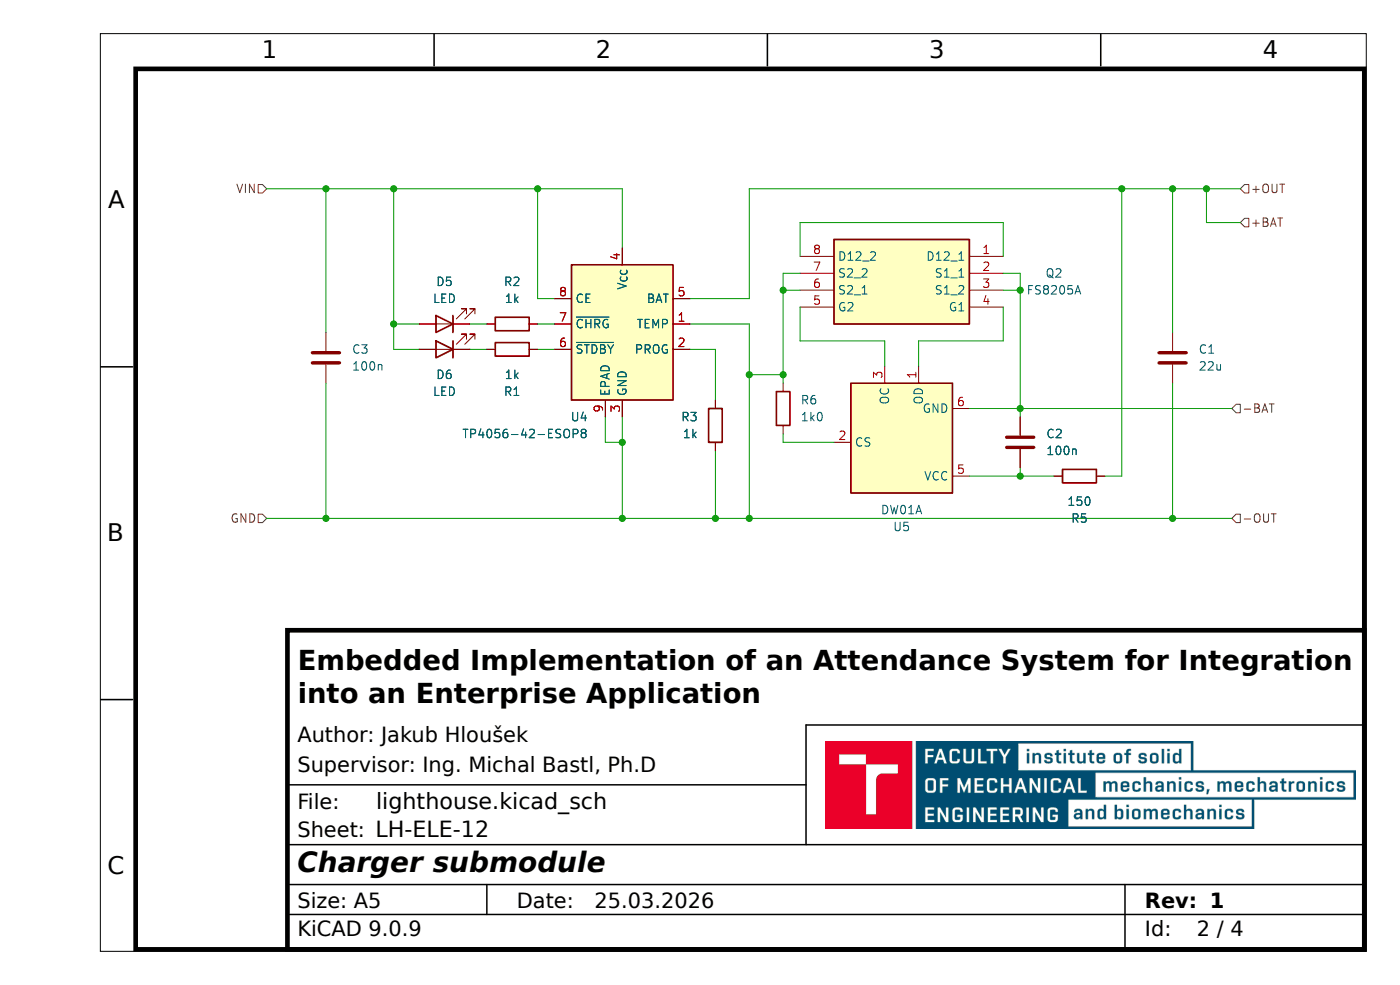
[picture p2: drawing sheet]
(kicad_sch
 (version 20250114)
 (generator "eeschema")
 (generator_version "9.0")
 (paper "A5")
 (title_block
  (title "Charger submodule")
  (date "2026-03-25")
  (rev "1")
  (company "Brno University of Technology")
  (comment 1 "Embedded Implementation of an Attendance System for Integration")
  (comment 2 "into an Enterprise Application")
  (comment 3 "Author: Jakub Hloušek")
  (comment 4 "Supervisor: Ing. Michal Bastl, Ph.D")
  (comment 5 "LH-ELE-11"))
 (lib_symbols
  (symbol "Battery_Management:DW01A" (exclude_from_sim no) (in_bom yes) (on_board yes)
   (property "Reference" "U5" (at 0 10.16 0) (effects (font (size 1.27 1.27))))
   (property "Value" "DW01A" (at 0 7.62 0) (effects (font (size 1.27 1.27))))
   (property "Footprint" "Package_TO_SOT_SMD:SOT-23-6" (at 0 0 0) (effects (font (size 1.27 1.27)) (hide yes)))
   (property "Datasheet" "https://hmsemi.com/downfile/DW01A.PDF" (at 0 0 0) (effects (font (size 1.27 1.27)) (hide yes)))
   (property "Description" "Overcharge, overcurrent and overdischarge protection IC for single cell lithium-ion/polymer battery" (at 0.254 1.524 0) (effects (font (size 1.27 1.27)) (hide yes)))
   (symbol "DW01A_0_1"
    (pin power_in line (at -10.16 2.54 0) (length 2.54) (name "VCC" (effects (font (size 1.27 1.27)))) (number "5" (effects (font (size 1.27 1.27)))))
    (pin power_in line (at -10.16 -7.62 0) (length 2.54) (name "GND" (effects (font (size 1.27 1.27)))) (number "6" (effects (font (size 1.27 1.27)))))
    (pin output line (at -2.54 -13.97 90) (length 2.54) (name "OD" (effects (font (size 1.27 1.27)))) (number "1" (effects (font (size 1.27 1.27)))))
    (pin output line (at 2.54 -13.97 90) (length 2.54) (name "OC" (effects (font (size 1.27 1.27)))) (number "3" (effects (font (size 1.27 1.27)))))
    (pin input line (at 10.16 -2.54 180) (length 2.54) (name "CS" (effects (font (size 1.27 1.27)))) (number "2" (effects (font (size 1.27 1.27))))))
   (symbol "DW01A_1_1"
    (rectangle (start -7.62 5.08) (end 7.62 -11.43) (stroke (width 0.254) (type default)) (fill (type background)))
    (pin no_connect line (at 10.16 2.54 180) (length 2.54) (hide yes) (name "TD" (effects (font (size 1.27 1.27)))) (number "4" (effects (font (size 1.27 1.27))))))
   (embedded_fonts no))
  (symbol "Battery_Management:TP4056-42-ESOP8" (exclude_from_sim no) (in_bom yes) (on_board yes)
   (property "Reference" "U4" (at 2.1433 15.24 0) (effects (font (size 1.27 1.27)) (justify left)))
   (property "Value" "TP4056-42-ESOP8" (at 2.1433 12.7 0) (effects (font (size 1.27 1.27)) (justify left)))
   (property "Footprint" "Package_SO:SOIC-8-1EP_3.9x4.9mm_P1.27mm_EP2.41x3.3mm_ThermalVias" (at 0.508 -22.86 0) (effects (font (size 1.27 1.27)) (hide yes)))
   (property "Datasheet" "https://www.lcsc.com/datasheet/lcsc_datasheet_2410121619_TOPPOWER-Nanjing-Extension-Microelectronics-TP4056-42-ESOP8_C16581.pdf" (at 0 -25.4 0) (effects (font (size 1.27 1.27)) (hide yes)))
   (property "Description" "1A Standalone Linear Li-ion/LiPo single-cell battery charger, 4.2V ±1% charge voltage, VCC = 4.0..8.0V, SOIC-8 (SOP-8)" (at 0.508 -20.32 0) (effects (font (size 1.27 1.27)) (hide yes)))
   (symbol "TP4056-42-ESOP8_1_0"
    (pin input line (at -10.16 5.08 0) (length 2.54) (name "CE" (effects (font (size 1.27 1.27)))) (number "8" (effects (font (size 1.27 1.27)))))
    (pin open_collector line (at -10.16 1.27 0) (length 2.54) (name "~{CHRG}" (effects (font (size 1.27 1.27)))) (number "7" (effects (font (size 1.27 1.27)))))
    (pin open_collector line (at -10.16 -2.54 0) (length 2.54) (name "~{STDBY}" (effects (font (size 1.27 1.27)))) (number "6" (effects (font (size 1.27 1.27)))))
    (pin passive line (at -2.54 -12.7 90) (length 2.54) (name "EPAD" (effects (font (size 1.27 1.27)))) (number "9" (effects (font (size 1.27 1.27)))))
    (pin power_in line (at 0 12.7 270) (length 2.54) (name "V_{CC}" (effects (font (size 1.27 1.27)))) (number "4" (effects (font (size 1.27 1.27)))))
    (pin power_in line (at 0 -12.7 90) (length 2.54) (name "GND" (effects (font (size 1.27 1.27)))) (number "3" (effects (font (size 1.27 1.27)))))
    (pin power_out line (at 10.16 5.08 180) (length 2.54) (name "BAT" (effects (font (size 1.27 1.27)))) (number "5" (effects (font (size 1.27 1.27)))))
    (pin input line (at 10.16 1.27 180) (length 2.54) (name "TEMP" (effects (font (size 1.27 1.27)))) (number "1" (effects (font (size 1.27 1.27)))))
    (pin passive line (at 10.16 -2.54 180) (length 2.54) (name "PROG" (effects (font (size 1.27 1.27)))) (number "2" (effects (font (size 1.27 1.27))))))
   (symbol "TP4056-42-ESOP8_1_1"
    (rectangle (start -7.62 10.16) (end 7.62 -10.16) (stroke (width 0.254) (type default)) (fill (type background))))
   (embedded_fonts no))
  (symbol "Device:C"
   (pin_numbers (hide yes))
   (pin_names
    (offset 0.254)) (exclude_from_sim no) (in_bom yes) (on_board yes)
   (property "Reference" "C" (at 0.635 2.54 0) (effects (font (size 1.27 1.27)) (justify left)))
   (property "Value" "C" (at 0.635 -2.54 0) (effects (font (size 1.27 1.27)) (justify left)))
   (property "Footprint" "" (at 0.9652 -3.81 0) (effects (font (size 1.27 1.27)) (hide yes)))
   (property "Datasheet" "~" (at 0 0 0) (effects (font (size 1.27 1.27)) (hide yes)))
   (property "Description" "Unpolarized capacitor" (at 0 0 0) (effects (font (size 1.27 1.27)) (hide yes)))
   (symbol "C_0_1"
    (polyline (pts (xy -2.032 0.762) (xy 2.032 0.762)) (stroke (width 0.508) (type default)) (fill (type none)))
    (polyline (pts (xy -2.032 -0.762) (xy 2.032 -0.762)) (stroke (width 0.508) (type default)) (fill (type none))))
   (symbol "C_1_1"
    (pin passive line (at 0 3.81 270) (length 2.794) (name "~" (effects (font (size 1.27 1.27)))) (number "1" (effects (font (size 1.27 1.27)))))
    (pin passive line (at 0 -3.81 90) (length 2.794) (name "~" (effects (font (size 1.27 1.27)))) (number "2" (effects (font (size 1.27 1.27))))))
   (embedded_fonts no))
  (symbol "Device:LED"
   (pin_numbers (hide yes))
   (pin_names
    (offset 1.016) (hide yes)) (exclude_from_sim no) (in_bom yes) (on_board yes)
   (property "Reference" "D" (at 0 2.54 0) (effects (font (size 1.27 1.27))))
   (property "Value" "LED" (at 0 -2.54 0) (effects (font (size 1.27 1.27))))
   (property "Footprint" "" (at 0 0 0) (effects (font (size 1.27 1.27)) (hide yes)))
   (property "Datasheet" "~" (at 0 0 0) (effects (font (size 1.27 1.27)) (hide yes)))
   (property "Description" "Light emitting diode" (at 0 0 0) (effects (font (size 1.27 1.27)) (hide yes)))
   (property "Sim.Pins" "1=K 2=A" (at 0 0 0) (effects (font (size 1.27 1.27)) (hide yes)))
   (symbol "LED_0_1"
    (polyline (pts (xy -3.048 -0.762) (xy -4.572 -2.286) (xy -3.81 -2.286) (xy -4.572 -2.286) (xy -4.572 -1.524)) (stroke (width 0) (type default)) (fill (type none)))
    (polyline (pts (xy -1.778 -0.762) (xy -3.302 -2.286) (xy -2.54 -2.286) (xy -3.302 -2.286) (xy -3.302 -1.524)) (stroke (width 0) (type default)) (fill (type none)))
    (polyline (pts (xy -1.27 0) (xy 1.27 0)) (stroke (width 0) (type default)) (fill (type none)))
    (polyline (pts (xy -1.27 -1.27) (xy -1.27 1.27)) (stroke (width 0.254) (type default)) (fill (type none)))
    (polyline (pts (xy 1.27 -1.27) (xy 1.27 1.27) (xy -1.27 0) (xy 1.27 -1.27)) (stroke (width 0.254) (type default)) (fill (type none))))
   (symbol "LED_1_1"
    (pin passive line (at -3.81 0 0) (length 2.54) (name "K" (effects (font (size 1.27 1.27)))) (number "1" (effects (font (size 1.27 1.27)))))
    (pin passive line (at 3.81 0 180) (length 2.54) (name "A" (effects (font (size 1.27 1.27)))) (number "2" (effects (font (size 1.27 1.27))))))
   (embedded_fonts no))
  (symbol "Device:R"
   (pin_numbers (hide yes))
   (pin_names
    (offset 0)) (exclude_from_sim no) (in_bom yes) (on_board yes)
   (property "Reference" "R" (at 2.032 0 90) (effects (font (size 1.27 1.27))))
   (property "Value" "R" (at 0 0 90) (effects (font (size 1.27 1.27))))
   (property "Footprint" "" (at -1.778 0 90) (effects (font (size 1.27 1.27)) (hide yes)))
   (property "Datasheet" "~" (at 0 0 0) (effects (font (size 1.27 1.27)) (hide yes)))
   (property "Description" "Resistor" (at 0 0 0) (effects (font (size 1.27 1.27)) (hide yes)))
   (symbol "R_0_1"
    (rectangle (start -1.016 -2.54) (end 1.016 2.54) (stroke (width 0.254) (type default)) (fill (type none))))
   (symbol "R_1_1"
    (pin passive line (at 0 3.81 270) (length 1.27) (name "~" (effects (font (size 1.27 1.27)))) (number "1" (effects (font (size 1.27 1.27)))))
    (pin passive line (at 0 -3.81 90) (length 1.27) (name "~" (effects (font (size 1.27 1.27)))) (number "2" (effects (font (size 1.27 1.27))))))
   (embedded_fonts no))
  (symbol "FS8205A:FS8205A" (exclude_from_sim no) (in_bom yes) (on_board yes)
   (property "Reference" "Q" (at 26.67 7.62 0) (effects (font (size 1.27 1.27)) (justify left top)))
   (property "Value" "FS8205A" (at 26.67 5.08 0) (effects (font (size 1.27 1.27)) (justify left top)))
   (property "Footprint" "SOP65P640X120-8N" (at 26.67 -94.92 0) (effects (font (size 1.27 1.27)) (justify left top) (hide yes)))
   (property "Datasheet" "http://www.ic-fortune.com/upload/Download/FS8205A-DS-12_EN.pdf" (at 26.67 -194.92 0) (effects (font (size 1.27 1.27)) (justify left top) (hide yes)))
   (property "Description" "dual n-channel enhancement mode power MOFSET" (at 0 0 0) (effects (font (size 1.27 1.27)) (hide yes)))
   (property "Height" "1.2" (at 26.67 -394.92 0) (effects (font (size 1.27 1.27)) (justify left top) (hide yes)))
   (property "Manufacturer_Name" "SII Semiconductor" (at 26.67 -494.92 0) (effects (font (size 1.27 1.27)) (justify left top) (hide yes)))
   (property "Manufacturer_Part_Number" "FS8205A" (at 26.67 -594.92 0) (effects (font (size 1.27 1.27)) (justify left top) (hide yes)))
   (property "Mouser Part Number" "" (at 26.67 -694.92 0) (effects (font (size 1.27 1.27)) (justify left top) (hide yes)))
   (property "Mouser Price/Stock" "" (at 26.67 -794.92 0) (effects (font (size 1.27 1.27)) (justify left top) (hide yes)))
   (property "Arrow Part Number" "" (at 26.67 -894.92 0) (effects (font (size 1.27 1.27)) (justify left top) (hide yes)))
   (property "Arrow Price/Stock" "" (at 26.67 -994.92 0) (effects (font (size 1.27 1.27)) (justify left top) (hide yes)))
   (symbol "FS8205A_1_1"
    (rectangle (start 5.08 2.54) (end 25.4 -10.16) (stroke (width 0.254) (type default)) (fill (type background)))
    (pin passive line (at 0 0 0) (length 5.08) (name "D12_1" (effects (font (size 1.27 1.27)))) (number "1" (effects (font (size 1.27 1.27)))))
    (pin passive line (at 0 -2.54 0) (length 5.08) (name "S1_1" (effects (font (size 1.27 1.27)))) (number "2" (effects (font (size 1.27 1.27)))))
    (pin passive line (at 0 -5.08 0) (length 5.08) (name "S1_2" (effects (font (size 1.27 1.27)))) (number "3" (effects (font (size 1.27 1.27)))))
    (pin passive line (at 0 -7.62 0) (length 5.08) (name "G1" (effects (font (size 1.27 1.27)))) (number "4" (effects (font (size 1.27 1.27)))))
    (pin passive line (at 30.48 0 180) (length 5.08) (name "D12_2" (effects (font (size 1.27 1.27)))) (number "8" (effects (font (size 1.27 1.27)))))
    (pin passive line (at 30.48 -2.54 180) (length 5.08) (name "S2_2" (effects (font (size 1.27 1.27)))) (number "7" (effects (font (size 1.27 1.27)))))
    (pin passive line (at 30.48 -5.08 180) (length 5.08) (name "S2_1" (effects (font (size 1.27 1.27)))) (number "6" (effects (font (size 1.27 1.27)))))
    (pin passive line (at 30.48 -7.62 180) (length 5.08) (name "G2" (effects (font (size 1.27 1.27)))) (number "5" (effects (font (size 1.27 1.27))))))
   (embedded_fonts no)))
 (junction
  (at 166.37 36.83)
  (diameter 0)
  (color 0 0 0 0))
 (junction
  (at 107.95 52.07)
  (diameter 0)
  (color 0 0 0 0))
 (junction
  (at 102.87 64.77)
  (diameter 0)
  (color 0 0 0 0))
 (junction
  (at 71.12 36.83)
  (diameter 0)
  (color 0 0 0 0))
 (junction
  (at 107.95 64.77)
  (diameter 0)
  (color 0 0 0 0))
 (junction
  (at 83.82 86.36)
  (diameter 0)
  (color 0 0 0 0))
 (junction
  (at 102.87 86.36)
  (diameter 0)
  (color 0 0 0 0))
 (junction
  (at 158.75 36.83)
  (diameter 0)
  (color 0 0 0 0))
 (junction
  (at 83.82 74.93)
  (diameter 0)
  (color 0 0 0 0))
 (junction
  (at 39.37 86.36)
  (diameter 0)
  (color 0 0 0 0))
 (junction
  (at 97.79 86.36)
  (diameter 0)
  (color 0 0 0 0))
 (junction
  (at 143.51 69.85)
  (diameter 0)
  (color 0 0 0 0))
 (junction
  (at 143.51 80.01)
  (diameter 0)
  (color 0 0 0 0))
 (junction
  (at 143.51 52.07)
  (diameter 0)
  (color 0 0 0 0))
 (junction
  (at 49.53 57.15)
  (diameter 0)
  (color 0 0 0 0))
 (junction
  (at 166.37 86.36)
  (diameter 0)
  (color 0 0 0 0))
 (junction
  (at 171.45 36.83)
  (diameter 0)
  (color 0 0 0 0))
 (junction
  (at 39.37 36.83)
  (diameter 0)
  (color 0 0 0 0))
 (junction
  (at 49.53 36.83)
  (diameter 0)
  (color 0 0 0 0))
 (wire
  (pts (xy 71.12 53.34) (xy 73.66 53.34))
  (stroke (width 0) (type default)))
 (wire
  (pts (xy 102.87 53.34) (xy 102.87 36.83))
  (stroke (width 0) (type default)))
 (wire
  (pts (xy 97.79 60.96) (xy 97.79 68.58))
  (stroke (width 0) (type default)))
 (wire
  (pts (xy 128.27 59.69) (xy 140.97 59.69))
  (stroke (width 0) (type default)))
 (wire
  (pts (xy 166.37 36.83) (xy 171.45 36.83))
  (stroke (width 0) (type default)))
 (wire
  (pts (xy 39.37 36.83) (xy 49.53 36.83))
  (stroke (width 0) (type default)))
 (wire
  (pts (xy 140.97 52.07) (xy 143.51 52.07))
  (stroke (width 0) (type default)))
 (wire
  (pts (xy 53.34 57.15) (xy 49.53 57.15))
  (stroke (width 0) (type default)))
 (wire
  (pts (xy 102.87 36.83) (xy 158.75 36.83))
  (stroke (width 0) (type default)))
 (wire
  (pts (xy 30.48 36.83) (xy 39.37 36.83))
  (stroke (width 0) (type default)))
 (wire
  (pts (xy 143.51 49.53) (xy 143.51 52.07))
  (stroke (width 0) (type default)))
 (wire
  (pts (xy 97.79 86.36) (xy 102.87 86.36))
  (stroke (width 0) (type default)))
 (wire
  (pts (xy 143.51 52.07) (xy 143.51 69.85))
  (stroke (width 0) (type default)))
 (wire
  (pts (xy 107.95 64.77) (xy 107.95 66.04))
  (stroke (width 0) (type default)))
 (wire
  (pts (xy 60.96 57.15) (xy 63.5 57.15))
  (stroke (width 0) (type default)))
 (wire
  (pts (xy 143.51 69.85) (xy 175.26 69.85))
  (stroke (width 0) (type default)))
 (wire
  (pts (xy 83.82 86.36) (xy 97.79 86.36))
  (stroke (width 0) (type default)))
 (wire
  (pts (xy 166.37 66.04) (xy 166.37 86.36))
  (stroke (width 0) (type default)))
 (wire
  (pts (xy 107.95 52.07) (xy 107.95 64.77))
  (stroke (width 0) (type default)))
 (wire
  (pts (xy 140.97 46.99) (xy 140.97 41.91))
  (stroke (width 0) (type default)))
 (wire
  (pts (xy 110.49 41.91) (xy 110.49 46.99))
  (stroke (width 0) (type default)))
 (wire
  (pts (xy 156.21 80.01) (xy 158.75 80.01))
  (stroke (width 0) (type default)))
 (wire
  (pts (xy 171.45 36.83) (xy 176.53 36.83))
  (stroke (width 0) (type default)))
 (wire
  (pts (xy 93.98 53.34) (xy 102.87 53.34))
  (stroke (width 0) (type default)))
 (wire
  (pts (xy 102.87 64.77) (xy 102.87 86.36))
  (stroke (width 0) (type default)))
 (wire
  (pts (xy 110.49 49.53) (xy 107.95 49.53))
  (stroke (width 0) (type default)))
 (wire
  (pts (xy 123.19 63.5) (xy 123.19 59.69))
  (stroke (width 0) (type default)))
 (wire
  (pts (xy 110.49 59.69) (xy 123.19 59.69))
  (stroke (width 0) (type default)))
 (wire
  (pts (xy 53.34 60.96) (xy 49.53 60.96))
  (stroke (width 0) (type default)))
 (wire
  (pts (xy 135.89 80.01) (xy 143.51 80.01))
  (stroke (width 0) (type default)))
 (wire
  (pts (xy 158.75 36.83) (xy 166.37 36.83))
  (stroke (width 0) (type default)))
 (wire
  (pts (xy 143.51 78.74) (xy 143.51 80.01))
  (stroke (width 0) (type default)))
 (wire
  (pts (xy 128.27 59.69) (xy 128.27 63.5))
  (stroke (width 0) (type default)))
 (wire
  (pts (xy 49.53 57.15) (xy 49.53 60.96))
  (stroke (width 0) (type default)))
 (wire
  (pts (xy 83.82 45.72) (xy 83.82 36.83))
  (stroke (width 0) (type default)))
 (wire
  (pts (xy 81.28 71.12) (xy 81.28 74.93))
  (stroke (width 0) (type default)))
 (wire
  (pts (xy 166.37 36.83) (xy 166.37 58.42))
  (stroke (width 0) (type default)))
 (wire
  (pts (xy 158.75 36.83) (xy 158.75 80.01))
  (stroke (width 0) (type default)))
 (wire
  (pts (xy 176.53 41.91) (xy 171.45 41.91))
  (stroke (width 0) (type default)))
 (wire
  (pts (xy 107.95 49.53) (xy 107.95 52.07))
  (stroke (width 0) (type default)))
 (wire
  (pts (xy 102.87 86.36) (xy 166.37 86.36))
  (stroke (width 0) (type default)))
 (wire
  (pts (xy 60.96 60.96) (xy 63.5 60.96))
  (stroke (width 0) (type default)))
 (wire
  (pts (xy 140.97 49.53) (xy 143.51 49.53))
  (stroke (width 0) (type default)))
 (wire
  (pts (xy 49.53 36.83) (xy 49.53 57.15))
  (stroke (width 0) (type default)))
 (wire
  (pts (xy 110.49 59.69) (xy 110.49 54.61))
  (stroke (width 0) (type default)))
 (wire
  (pts (xy 83.82 36.83) (xy 71.12 36.83))
  (stroke (width 0) (type default)))
 (wire
  (pts (xy 39.37 36.83) (xy 39.37 58.42))
  (stroke (width 0) (type default)))
 (wire
  (pts (xy 93.98 60.96) (xy 97.79 60.96))
  (stroke (width 0) (type default)))
 (wire
  (pts (xy 71.12 60.96) (xy 73.66 60.96))
  (stroke (width 0) (type default)))
 (wire
  (pts (xy 107.95 52.07) (xy 110.49 52.07))
  (stroke (width 0) (type default)))
 (wire
  (pts (xy 107.95 64.77) (xy 102.87 64.77))
  (stroke (width 0) (type default)))
 (wire
  (pts (xy 93.98 57.15) (xy 102.87 57.15))
  (stroke (width 0) (type default)))
 (wire
  (pts (xy 71.12 36.83) (xy 71.12 53.34))
  (stroke (width 0) (type default)))
 (wire
  (pts (xy 143.51 80.01) (xy 148.59 80.01))
  (stroke (width 0) (type default)))
 (wire
  (pts (xy 83.82 74.93) (xy 83.82 86.36))
  (stroke (width 0) (type default)))
 (wire
  (pts (xy 143.51 71.12) (xy 143.51 69.85))
  (stroke (width 0) (type default)))
 (wire
  (pts (xy 140.97 41.91) (xy 110.49 41.91))
  (stroke (width 0) (type default)))
 (wire
  (pts (xy 30.48 86.36) (xy 39.37 86.36))
  (stroke (width 0) (type default)))
 (wire
  (pts (xy 140.97 54.61) (xy 140.97 59.69))
  (stroke (width 0) (type default)))
 (wire
  (pts (xy 135.89 69.85) (xy 143.51 69.85))
  (stroke (width 0) (type default)))
 (wire
  (pts (xy 97.79 76.2) (xy 97.79 86.36))
  (stroke (width 0) (type default)))
 (wire
  (pts (xy 107.95 73.66) (xy 107.95 74.93))
  (stroke (width 0) (type default)))
 (wire
  (pts (xy 102.87 57.15) (xy 102.87 64.77))
  (stroke (width 0) (type default)))
 (wire
  (pts (xy 171.45 41.91) (xy 171.45 36.83))
  (stroke (width 0) (type default)))
 (wire
  (pts (xy 166.37 86.36) (xy 175.26 86.36))
  (stroke (width 0) (type default)))
 (wire
  (pts (xy 39.37 86.36) (xy 83.82 86.36))
  (stroke (width 0) (type default)))
 (wire
  (pts (xy 81.28 74.93) (xy 83.82 74.93))
  (stroke (width 0) (type default)))
 (wire
  (pts (xy 39.37 66.04) (xy 39.37 86.36))
  (stroke (width 0) (type default)))
 (wire
  (pts (xy 107.95 74.93) (xy 115.57 74.93))
  (stroke (width 0) (type default)))
 (wire
  (pts (xy 49.53 36.83) (xy 71.12 36.83))
  (stroke (width 0) (type default)))
 (wire
  (pts (xy 71.12 57.15) (xy 73.66 57.15))
  (stroke (width 0) (type default)))
 (wire
  (pts (xy 83.82 71.12) (xy 83.82 74.93))
  (stroke (width 0) (type default)))
 (hierarchical_label "+OUT"
  (shape input)
  (at 176.53 36.83 0)
  (effects (font (size 1.27 1.27)) (justify left)))
 (hierarchical_label "-OUT"
  (shape input)
  (at 175.26 86.36 0)
  (effects (font (size 1.27 1.27)) (justify left)))
 (hierarchical_label "+BAT"
  (shape input)
  (at 176.53 41.91 0)
  (effects (font (size 1.27 1.27)) (justify left)))
 (hierarchical_label "-BAT"
  (shape input)
  (at 175.26 69.85 0)
  (effects (font (size 1.27 1.27)) (justify left)))
 (hierarchical_label "VIN"
  (shape input)
  (at 30.48 36.83 180)
  (effects (font (size 1.27 1.27)) (justify right)))
 (hierarchical_label "GND"
  (shape input)
  (at 30.48 86.36 180)
  (effects (font (size 1.27 1.27)) (justify right)))
 (symbol
  (lib_id "Device:R")
  (at 67.31 60.96 90)
  (mirror x)
  (unit 1)
  (exclude_from_sim no)
  (in_bom yes)
  (on_board yes)
  (dnp no)
  (property "Reference" "R1" (at 67.31 67.31 90) (effects (font (size 1.27 1.27))))
  (property "Value" "1k" (at 67.31 64.77 90) (effects (font (size 1.27 1.27))))
  (property "Footprint" "Resistor_SMD:R_1206_3216Metric_Pad1.30x1.75mm_HandSolder" (at 67.31 59.182 90) (effects (font (size 1.27 1.27)) (hide yes)))
  (property "Datasheet" "~" (at 67.31 60.96 0) (effects (font (size 1.27 1.27)) (hide yes)))
  (property "Description" "Resistor" (at 67.31 60.96 0) (effects (font (size 1.27 1.27)) (hide yes)))
  (pin "2")
  (pin "1"))
 (symbol
  (lib_id "Device:LED")
  (at 57.15 57.15 180)
  (unit 1)
  (exclude_from_sim no)
  (in_bom yes)
  (on_board yes)
  (dnp no)
  (property "Reference" "D5" (at 57.15 50.8 0) (effects (font (size 1.27 1.27))))
  (property "Value" "LED" (at 57.15 53.34 0) (effects (font (size 1.27 1.27))))
  (property "Footprint" "LED_SMD:LED_1206_3216Metric_Pad1.42x1.75mm_HandSolder" (at 57.15 57.15 0) (effects (font (size 1.27 1.27)) (hide yes)))
  (property "Datasheet" "~" (at 57.15 57.15 0) (effects (font (size 1.27 1.27)) (hide yes)))
  (property "Description" "Light emitting diode" (at 57.15 57.15 0) (effects (font (size 1.27 1.27)) (hide yes)))
  (property "Sim.Pins" "1=K 2=A" (at 57.15 57.15 0) (effects (font (size 1.27 1.27)) (hide yes)))
  (pin "1")
  (pin "2"))
 (symbol
  (lib_id "Device:C")
  (at 39.37 62.23 0)
  (unit 1)
  (exclude_from_sim no)
  (in_bom yes)
  (on_board yes)
  (dnp no)
  (fields_autoplaced yes)
  (property "Reference" "C3" (at 43.18 60.9599 0) (effects (font (size 1.27 1.27)) (justify left)))
  (property "Value" "100n" (at 43.18 63.4999 0) (effects (font (size 1.27 1.27)) (justify left)))
  (property "Footprint" "Capacitor_SMD:C_1206_3216Metric_Pad1.33x1.80mm_HandSolder" (at 40.3352 66.04 0) (effects (font (size 1.27 1.27)) (hide yes)))
  (property "Datasheet" "~" (at 39.37 62.23 0) (effects (font (size 1.27 1.27)) (hide yes)))
  (property "Description" "Unpolarized capacitor" (at 39.37 62.23 0) (effects (font (size 1.27 1.27)) (hide yes)))
  (pin "1")
  (pin "2"))
 (symbol
  (lib_id "Device:R")
  (at 97.79 72.39 0)
  (mirror y)
  (unit 1)
  (exclude_from_sim no)
  (in_bom yes)
  (on_board yes)
  (dnp no)
  (property "Reference" "R3" (at 95.25 71.1199 0) (effects (font (size 1.27 1.27)) (justify left)))
  (property "Value" "1k" (at 95.25 73.6599 0) (effects (font (size 1.27 1.27)) (justify left)))
  (property "Footprint" "Resistor_SMD:R_1206_3216Metric_Pad1.30x1.75mm_HandSolder" (at 99.568 72.39 90) (effects (font (size 1.27 1.27)) (hide yes)))
  (property "Datasheet" "~" (at 97.79 72.39 0) (effects (font (size 1.27 1.27)) (hide yes)))
  (property "Description" "Resistor" (at 97.79 72.39 0) (effects (font (size 1.27 1.27)) (hide yes)))
  (pin "2")
  (pin "1"))
 (symbol
  (lib_id "Battery_Management:TP4056-42-ESOP8")
  (at 83.82 58.42 0)
  (unit 1)
  (exclude_from_sim no)
  (in_bom yes)
  (on_board yes)
  (dnp no)
  (property "Reference" "U4" (at 78.74 71.12 0) (effects (font (size 1.27 1.27)) (justify right)))
  (property "Value" "TP4056-42-ESOP8" (at 78.74 73.66 0) (effects (font (size 1.27 1.27)) (justify right)))
  (property "Footprint" "Package_SO:SOIC-8-1EP_3.9x4.9mm_P1.27mm_EP2.41x3.3mm_ThermalVias" (at 84.328 81.28 0) (effects (font (size 1.27 1.27)) (hide yes)))
  (property "Datasheet" "https://www.lcsc.com/datasheet/lcsc_datasheet_2410121619_TOPPOWER-Nanjing-Extension-Microelectronics-TP4056-42-ESOP8_C16581.pdf" (at 83.82 83.82 0) (effects (font (size 1.27 1.27)) (hide yes)))
  (property "Description" "1A Standalone Linear Li-ion/LiPo single-cell battery charger, 4.2V ±1% charge voltage, VCC = 4.0..8.0V, SOIC-8 (SOP-8)" (at 84.328 78.74 0) (effects (font (size 1.27 1.27)) (hide yes)))
  (pin "1")
  (pin "6")
  (pin "7")
  (pin "8")
  (pin "5")
  (pin "9")
  (pin "2")
  (pin "4")
  (pin "3"))
 (symbol
  (lib_id "Device:R")
  (at 152.4 80.01 270)
  (unit 1)
  (exclude_from_sim no)
  (in_bom yes)
  (on_board yes)
  (dnp no)
  (property "Reference" "R5" (at 152.4 86.36 90) (effects (font (size 1.27 1.27))))
  (property "Value" "150" (at 152.4 83.82 90) (effects (font (size 1.27 1.27))))
  (property "Footprint" "Resistor_SMD:R_1206_3216Metric_Pad1.30x1.75mm_HandSolder" (at 152.4 78.232 90) (effects (font (size 1.27 1.27)) (hide yes)))
  (property "Datasheet" "~" (at 152.4 80.01 0) (effects (font (size 1.27 1.27)) (hide yes)))
  (property "Description" "Resistor" (at 152.4 80.01 0) (effects (font (size 1.27 1.27)) (hide yes)))
  (pin "2")
  (pin "1"))
 (symbol
  (lib_id "Battery_Management:DW01A")
  (at 125.73 77.47 180)
  (unit 1)
  (exclude_from_sim no)
  (in_bom yes)
  (on_board yes)
  (dnp no)
  (property "Reference" "U5" (at 125.73 87.63 0) (effects (font (size 1.27 1.27))))
  (property "Value" "DW01A" (at 125.73 85.09 0) (effects (font (size 1.27 1.27))))
  (property "Footprint" "Package_TO_SOT_SMD:SOT-23-6" (at 125.73 77.47 0) (effects (font (size 1.27 1.27)) (hide yes)))
  (property "Datasheet" "https://hmsemi.com/downfile/DW01A.PDF" (at 125.73 77.47 0) (effects (font (size 1.27 1.27)) (hide yes)))
  (property "Description" "Overcharge, overcurrent and overdischarge protection IC for single cell lithium-ion/polymer battery" (at 125.476 78.994 0) (effects (font (size 1.27 1.27)) (hide yes)))
  (pin "4")
  (pin "5")
  (pin "6")
  (pin "1")
  (pin "3")
  (pin "2"))
 (symbol
  (lib_id "Device:C")
  (at 166.37 62.23 0)
  (unit 1)
  (exclude_from_sim no)
  (in_bom yes)
  (on_board yes)
  (dnp no)
  (property "Reference" "C1" (at 170.18 60.9599 0) (effects (font (size 1.27 1.27)) (justify left)))
  (property "Value" "22u" (at 170.18 63.4999 0) (effects (font (size 1.27 1.27)) (justify left)))
  (property "Footprint" "Capacitor_SMD:C_1206_3216Metric_Pad1.33x1.80mm_HandSolder" (at 167.3352 66.04 0) (effects (font (size 1.27 1.27)) (hide yes)))
  (property "Datasheet" "~" (at 166.37 62.23 0) (effects (font (size 1.27 1.27)) (hide yes)))
  (property "Description" "Unpolarized capacitor" (at 166.37 62.23 0) (effects (font (size 1.27 1.27)) (hide yes)))
  (pin "2")
  (pin "1"))
 (symbol
  (lib_id "Device:LED")
  (at 57.15 60.96 180)
  (unit 1)
  (exclude_from_sim no)
  (in_bom yes)
  (on_board yes)
  (dnp no)
  (property "Reference" "D6" (at 57.15 64.77 0) (effects (font (size 1.27 1.27))))
  (property "Value" "LED" (at 57.15 67.31 0) (effects (font (size 1.27 1.27))))
  (property "Footprint" "LED_SMD:LED_1206_3216Metric_Pad1.42x1.75mm_HandSolder" (at 57.15 60.96 0) (effects (font (size 1.27 1.27)) (hide yes)))
  (property "Datasheet" "~" (at 57.15 60.96 0) (effects (font (size 1.27 1.27)) (hide yes)))
  (property "Description" "Light emitting diode" (at 57.15 60.96 0) (effects (font (size 1.27 1.27)) (hide yes)))
  (property "Sim.Pins" "1=K 2=A" (at 57.15 60.96 0) (effects (font (size 1.27 1.27)) (hide yes)))
  (pin "1")
  (pin "2"))
 (symbol
  (lib_id "Device:R")
  (at 67.31 57.15 90)
  (unit 1)
  (exclude_from_sim no)
  (in_bom yes)
  (on_board yes)
  (dnp no)
  (property "Reference" "R2" (at 67.31 50.8 90) (effects (font (size 1.27 1.27))))
  (property "Value" "1k" (at 67.31 53.34 90) (effects (font (size 1.27 1.27))))
  (property "Footprint" "Resistor_SMD:R_1206_3216Metric_Pad1.30x1.75mm_HandSolder" (at 67.31 58.928 90) (effects (font (size 1.27 1.27)) (hide yes)))
  (property "Datasheet" "~" (at 67.31 57.15 0) (effects (font (size 1.27 1.27)) (hide yes)))
  (property "Description" "Resistor" (at 67.31 57.15 0) (effects (font (size 1.27 1.27)) (hide yes)))
  (pin "2")
  (pin "1"))
 (symbol
  (lib_id "Device:R")
  (at 107.95 69.85 0)
  (unit 1)
  (exclude_from_sim no)
  (in_bom yes)
  (on_board yes)
  (dnp no)
  (property "Reference" "R6" (at 110.49 68.5799 0) (effects (font (size 1.27 1.27)) (justify left)))
  (property "Value" "1k0" (at 110.49 71.1199 0) (effects (font (size 1.27 1.27)) (justify left)))
  (property "Footprint" "Resistor_SMD:R_1206_3216Metric_Pad1.30x1.75mm_HandSolder" (at 106.172 69.85 90) (effects (font (size 1.27 1.27)) (hide yes)))
  (property "Datasheet" "~" (at 107.95 69.85 0) (effects (font (size 1.27 1.27)) (hide yes)))
  (property "Description" "Resistor" (at 107.95 69.85 0) (effects (font (size 1.27 1.27)) (hide yes)))
  (pin "2")
  (pin "1"))
 (symbol
  (lib_id "Device:C")
  (at 143.51 74.93 180)
  (unit 1)
  (exclude_from_sim no)
  (in_bom yes)
  (on_board yes)
  (dnp no)
  (property "Reference" "C2" (at 147.32 73.6599 0) (effects (font (size 1.27 1.27)) (justify right)))
  (property "Value" "100n" (at 147.32 76.1999 0) (effects (font (size 1.27 1.27)) (justify right)))
  (property "Footprint" "Capacitor_SMD:C_1206_3216Metric_Pad1.33x1.80mm_HandSolder" (at 142.5448 71.12 0) (effects (font (size 1.27 1.27)) (hide yes)))
  (property "Datasheet" "~" (at 143.51 74.93 0) (effects (font (size 1.27 1.27)) (hide yes)))
  (property "Description" "Unpolarized capacitor" (at 143.51 74.93 0) (effects (font (size 1.27 1.27)) (hide yes)))
  (pin "1")
  (pin "2"))
 (symbol
  (lib_id "FS8205A:FS8205A")
  (at 140.97 46.99 0)
  (mirror y)
  (unit 1)
  (exclude_from_sim no)
  (in_bom yes)
  (on_board yes)
  (dnp no)
  (property "Reference" "Q2" (at 148.59 49.53 0) (effects (font (size 1.27 1.27))))
  (property "Value" "FS8205A" (at 148.59 52.07 0) (effects (font (size 1.27 1.27))))
  (property "Footprint" "FS8205A:SOP65P640X120-8N" (at 114.3 141.91 0) (effects (font (size 1.27 1.27)) (justify left top) (hide yes)))
  (property "Datasheet" "http://www.ic-fortune.com/upload/Download/FS8205A-DS-12_EN.pdf" (at 114.3 241.91 0) (effects (font (size 1.27 1.27)) (justify left top) (hide yes)))
  (property "Description" "dual n-channel enhancement mode power MOFSET" (at 140.97 46.99 0) (effects (font (size 1.27 1.27)) (hide yes)))
  (property "Height" "1.2" (at 114.3 441.91 0) (effects (font (size 1.27 1.27)) (justify left top) (hide yes)))
  (property "Manufacturer_Name" "SII Semiconductor" (at 114.3 541.91 0) (effects (font (size 1.27 1.27)) (justify left top) (hide yes)))
  (property "Manufacturer_Part_Number" "FS8205A" (at 114.3 641.91 0) (effects (font (size 1.27 1.27)) (justify left top) (hide yes)))
  (property "Mouser Part Number" "" (at 114.3 741.91 0) (effects (font (size 1.27 1.27)) (justify left top) (hide yes)))
  (property "Mouser Price/Stock" "" (at 114.3 841.91 0) (effects (font (size 1.27 1.27)) (justify left top) (hide yes)))
  (property "Arrow Part Number" "" (at 114.3 941.91 0) (effects (font (size 1.27 1.27)) (justify left top) (hide yes)))
  (property "Arrow Price/Stock" "" (at 114.3 1041.91 0) (effects (font (size 1.27 1.27)) (justify left top) (hide yes)))
  (pin "2")
  (pin "3")
  (pin "7")
  (pin "6")
  (pin "5")
  (pin "1")
  (pin "8")
  (pin "4")))
